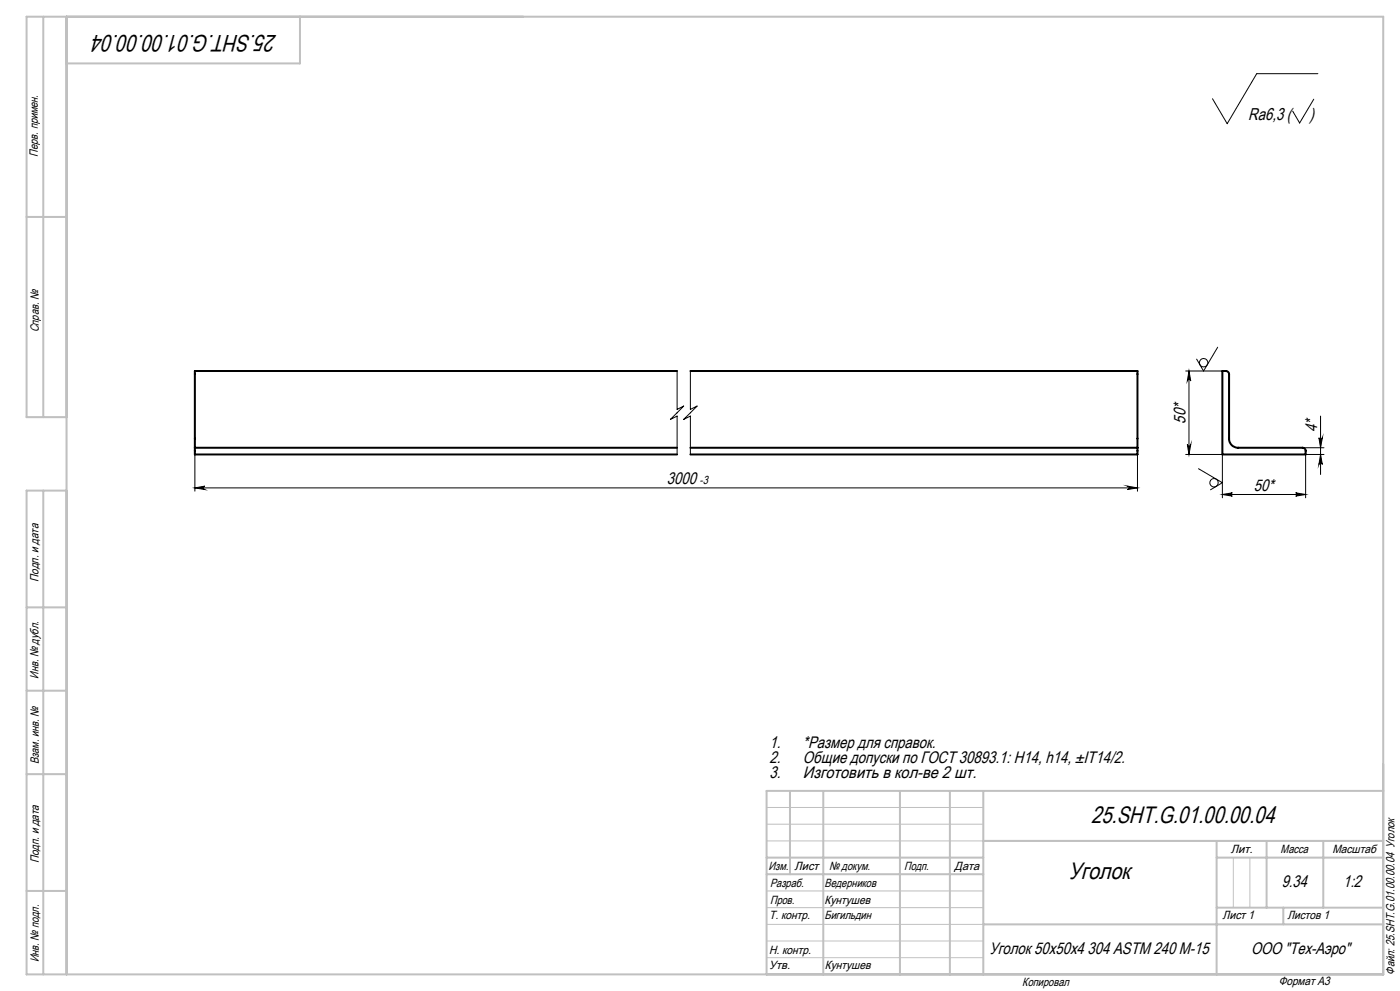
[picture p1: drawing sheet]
<svg xmlns="http://www.w3.org/2000/svg" width="420mm" height="297mm" viewBox="0 0 420 297" stroke-linecap="round" stroke-linejoin="round" font-family="sans-serif">
<path d="M203.1 111.2h-144.6v23M207.1 111.2h134.1v23M366.7 111.2h1.1a.97 .97 0 0 1 .9 .9v19.3a2.65 2.65 0 0 0 2.7 2.8h19.4a.9 .9 0 0 1 .9 .9v1.1h-25zM58.5 134.2v2h144.6M58.5 134.2h144.6M207.1 134.2h134.1M341.2 134.2v2h-134.1" fill="none" stroke="#000" stroke-width=".6"/>
<g fill="none" stroke="#000" stroke-width=".3">
<path d="M394.1 29.7l-4.2 7.2-2.1-3.6M395.4 22.1h-18.4l-8.8 15-4.5-7.5M203.1 111.2v11.5l2-1-4 4 2-1v11.5M207.1 111.2v11.5l2-1-4 4 2-1v11.5M355.7 111.2h11M356.7 111.2l.5 3a.51 .51 0 0 0-.5-.5 .51 .51 0 0 0-.5 .5zM356.7 111.2v25M365.3 104.1l-4.2 7.1-2.1-3.6M58.5 136.2v11M341.2 136.2v11M355.7 136.2h11v13M356.2 133.2a.51 .51 0 0 0 .5 .5 .51 .51 0 0 0 .5-.5l-.5 3z"/>
<path d="M390.8 134.2h6.4M395.7 131.2a.51 .51 0 0 0 .5 .5 .51 .51 0 0 0 .5-.5l-.5 3zM396.2 136.2l.5 3a.51 .51 0 0 0-.5-.5 .51 .51 0 0 0-.5 .5zM396.2 124.7v17.5M397.2 136.2h-5.5v13M58.5 146.2l3-.5a.51 .51 0 0 0-.5 .5 .51 .51 0 0 0 .5 .5zM58.5 146.2h282.7M338.2 145.7l3 .5-3 .5a.51 .51 0 0 0 .5-.5 .51 .51 0 0 0-.5-.5zM359.6 140.5l7.1 4.2-3.6 2.1M366.7 148.2l3-.5a.49 .49 0 0 0-.5 .5 .49 .49 0 0 0 .5 .5zM366.7 148.2h25M388.7 147.7l3 .5-3 .5a.49 .49 0 0 0 .5-.5 .49 .49 0 0 0-.5-.5z"/>
<circle cx="361.1" cy="108.7" r="1.26"/>
<circle cx="364.2" cy="144.7" r="1.25"/>
</g>
<path d="M230 242h65M230 247h65M230 252h65M370 257v15M375 257v15M230 277h65M230 272h65M230 267h65M230 287h65M230 282h65" fill="none" stroke="#c0c0c0" stroke-width=".3"/>
<g fill="none" stroke="#c0c0c0" stroke-width=".6">
<path d="M13 5v120M20 5v287M90 5v14h-70M8 65h12M20 125h-12v-120h407v287h-407v-145h12M13 147v145M8 182h12M8 207h12M8 232h12M237 237v25M247 237v55M270 237v55"/>
<path d="M285 237v55M295 237v55M415 237h-185v55M230 257h65M295 252h120M365 252v40M365 257h50M380 252v20M397 252v20M8 267h12M230 262h65M295 277h120"/>
<path d="M365 272h50M385 272v5"/>
</g>
<g fill="#000">
<path d="M356.7 111.2l.5 3a.51 .51 0 0 0-.5-.5 .51 .51 0 0 0-.5 .5zM356.2 133.2a.51 .51 0 0 0 .5 .5 .51 .51 0 0 0 .5-.5l-.5 3zM395.7 131.2a.51 .51 0 0 0 .5 .5 .51 .51 0 0 0 .5-.5l-.5 3zM396.2 136.2l.5 3a.51 .51 0 0 0-.5-.5 .51 .51 0 0 0-.5 .5z"/>
<path d="M58.5 146.2l3-.5a.51 .51 0 0 0-.5 .5 .51 .51 0 0 0 .5 .5zM338.2 145.7l3 .5-3 .5a.51 .51 0 0 0 .5-.5 .51 .51 0 0 0-.5-.5z"/>
<path d="M366.7 148.2l3-.5a.49 .49 0 0 0-.5 .5 .49 .49 0 0 0 .5 .5zM388.7 147.7l3 .5-3 .5a.49 .49 0 0 0 .5-.5 .49 .49 0 0 0-.5-.5z"/>
</g>
<g font-size="7.1">
<text x="83" y="10.6" transform="rotate(-180 83 10.6)">25.SHT.G.01.00.00.04</text>
<text x="327.4" y="246.8">25.SHT.G.01.00.00.04</text>
<text x="320.6" y="263.4">Уголок</text>
</g>
<g font-size="5.1">
<text x="374.5" y="36">Ra6,3 (</text>
<text x="392.9" y="36">)</text>
</g>
<g font-size="5">
<text x="355.6" y="127" transform="rotate(-90 355.6 127)">50*</text>
<text x="395.1" y="129.5" transform="rotate(-90 395.1 129.5)">4*</text>
<text x="200" y="145.1">3000</text>
<text x="376.2" y="147.1">50*</text>
<text x="230.9" y="224.3">1.</text>
<text x="240.9" y="224.3">*Размер для справок.</text>
<text x="230.9" y="228.8">2.</text>
<text x="230.9" y="233.3">3.</text>
<text x="240.9" y="228.8">Общие допуски по ГОСТ 30893.1: Н14, h14, ±IT14/2.</text>
<text x="240.9" y="233.3">Изготовить в кол-ве 2 шт.</text>
<text x="384.6" y="265.9">9.34</text>
<text x="403" y="265.9">1:2</text>
<text x="296.8" y="285.9">Уголок 50х50х4 304 ASTM 240 M-15</text>
<text x="375.3" y="285.8">ООО &quot;Тех-Аэро&quot;</text>
</g>
<g font-size="3.6">
<text x="11.4" y="46.9" transform="rotate(-90 11.4 46.9)">Перв. примен.</text>
<text x="11.6" y="99.6" transform="rotate(-90 11.6 99.6)">Справ. №</text>
<text x="11.5" y="174.4" transform="rotate(-90 11.5 174.4)">Подп. и дата</text>
<text x="11.6" y="203.4" transform="rotate(-90 11.6 203.4)">Инв. № дубл.</text>
<text x="11.6" y="229" transform="rotate(-90 11.6 229)">Взам. инв. №</text>
<text x="369.2" y="255.7">Лит.</text>
<text x="384.2" y="255.7">Масса</text>
<text x="399.7" y="255.7">Масштаб</text>
<text x="11.7" y="258.8" transform="rotate(-90 11.7 258.8)">Подп. и дата</text>
<text x="230.6" y="260.6">Изм.</text>
<text x="238.4" y="260.6">Лист</text>
<text x="248.7" y="260.6">№ докум.</text>
<text x="271.3" y="260.7">Подп.</text>
<text x="286.4" y="260.7">Дата</text>
<text x="231" y="265.7">Разраб.</text>
<text x="247.4" y="265.7">Ведерников</text>
<text x="230.7" y="275.5">Т. контр.</text>
<text x="231" y="270.9">Пров.</text>
<text x="247.4" y="275.5">Бигильдин</text>
<text x="247.4" y="270.9">Кунтушев</text>
<text x="366.8" y="275.5">Лист 1</text>
<text x="386.2" y="275.5">Листов 1</text>
<text x="230.7" y="285.8">Н. контр.</text>
<text x="11.6" y="288.4" transform="rotate(-90 11.6 288.4)">Инв. № подл.</text>
<text x="230.7" y="290.5">Утв.</text>
<text x="247.4" y="290.5">Кунтушев</text>
<text x="418.4" y="292.1" transform="rotate(-90 418.4 292.1)">Файл: 25.SHT.G.01.00.00.04 Уголок</text>
<text x="306.7" y="295.4">Копировал</text>
<text x="383.6" y="295.2">Формат A3</text>
</g>
<text font-size="3.5" x="209.9" y="145.1">-3</text>
</svg>
